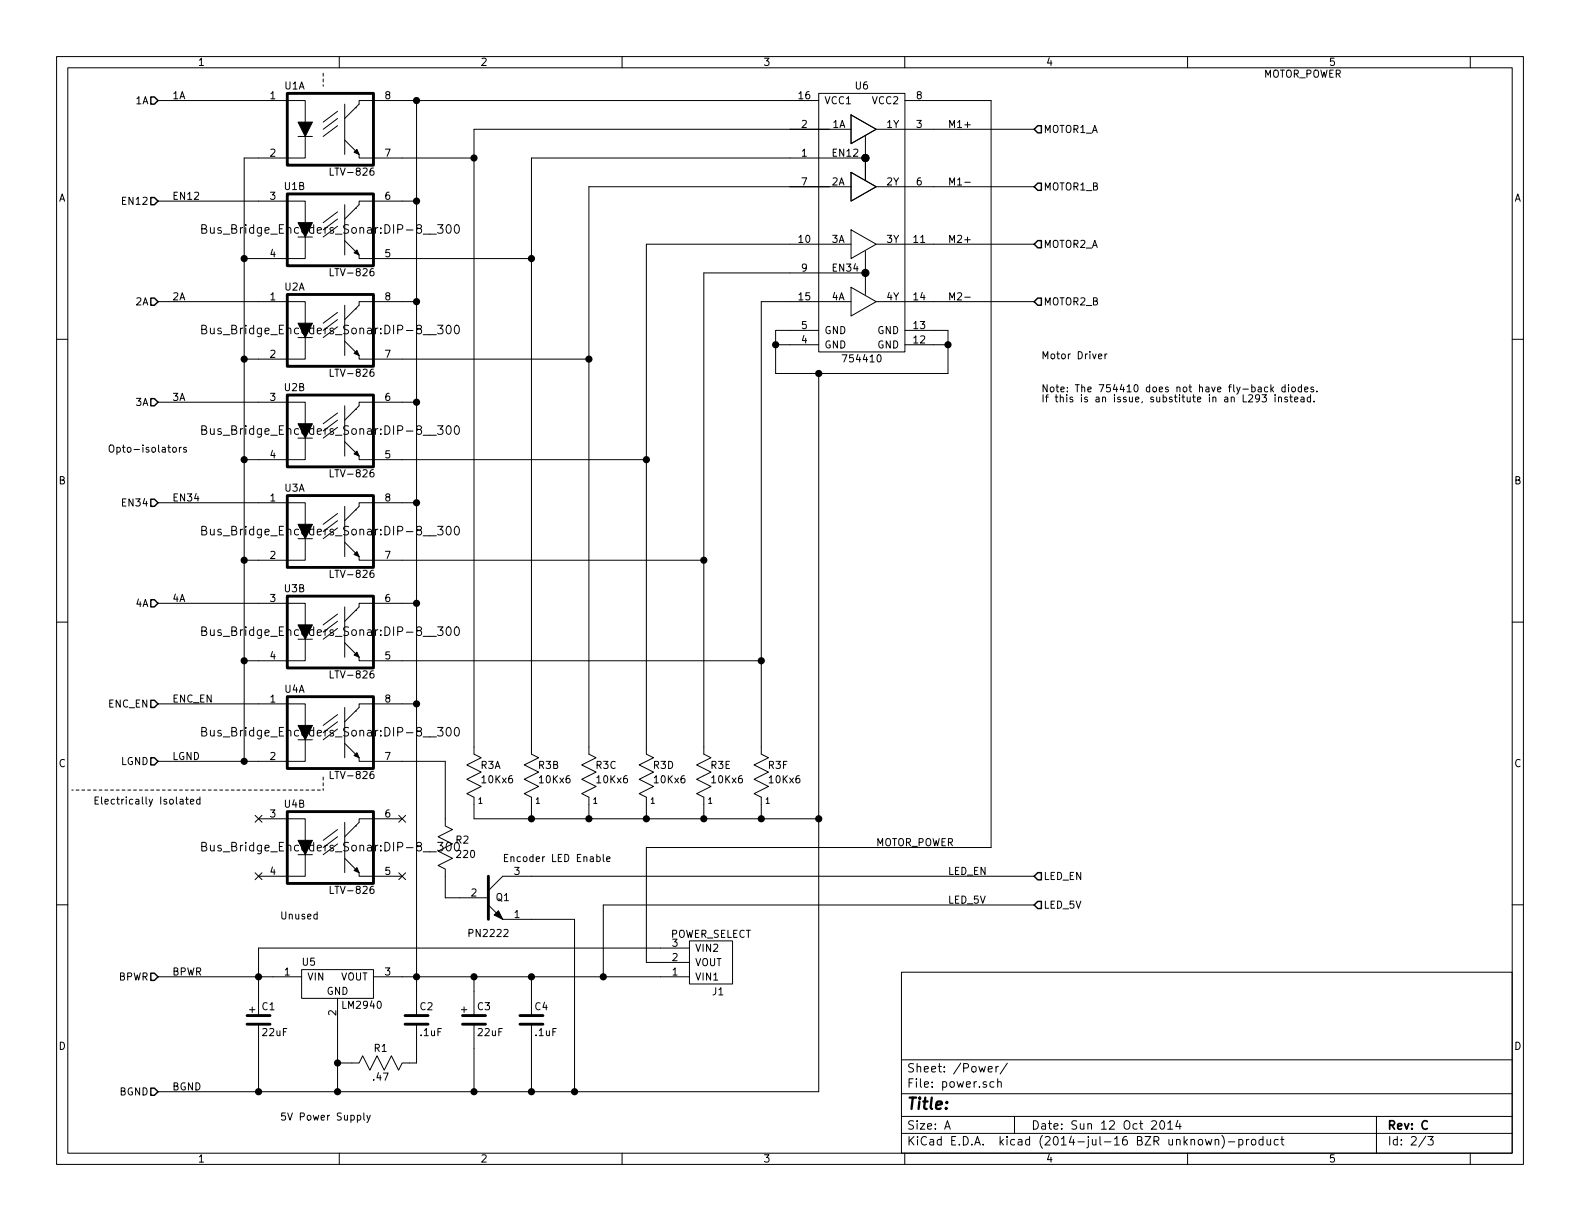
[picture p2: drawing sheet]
EESchema Schematic File Version 2
LIBS:bus_bridge_encoders_sonar
LIBS:power
LIBS:device
LIBS:transistors
LIBS:conn
LIBS:linear
LIBS:regul
LIBS:74xx
LIBS:cmos4000
LIBS:adc-dac
LIBS:memory
LIBS:xilinx
LIBS:special
LIBS:microcontrollers
LIBS:dsp
LIBS:microchip
LIBS:analog_switches
LIBS:motorola
LIBS:texas
LIBS:intel
LIBS:audio
LIBS:interface
LIBS:digital-audio
LIBS:philips
LIBS:display
LIBS:cypress
LIBS:siliconi
LIBS:opto
LIBS:atmel
LIBS:contrib
LIBS:valves
LIBS:bus_bridge_encoders_sonar-cache
EELAYER 25 0
EELAYER END
$Descr A 11000 8500
encoding utf-8
Sheet 2 3
Title ""
Date "Sun 12 Oct 2014"
Rev "C"
Comp ""
Comment1 ""
Comment2 ""
Comment3 ""
Comment4 ""
$EndDescr
Text Label 1200 6800 0    50   ~ 0
BPWR
Text Label 1200 7600 0    50   ~ 0
BGND
$Comp
L VOLTAGE_REGULATOR U5
U 1 1
P 2350 6850
F 0 "U5" H 2150 7000 50  0000 C CNN
F 1 "LM2940" H 2375 6700 50  0000 L CNN
F 2 "Bus_Bridge_Encoders_Sonar:TO-220_Neutral123_Horizontal_LargePads" H 2350 6900 60  0001 C CNN
F 3 "" H 2350 6900 60  0000 C CNN
	1    2350 6850
	1    0    0    -1  
$EndComp
$Comp
L C_VERT C1
U 1 1
P 1800 7100
F 0 "C1" H 1820 7190 50  0000 L CNN
F 1 "22uF" H 1820 7010 50  0000 L CNN
F 2 "Bus_Bridge_Encoders_Sonar:Capacitor3MMDiscRM2.5" H 1838 6950 30  0001 C CNN
F 3 "" H 1800 7100 60  0000 C CNN
	1    1800 7100
	1    0    0    -1  
$EndComp
$Comp
L C_VERT C2
U 1 1
P 2900 7100
F 0 "C2" H 2920 7190 50  0000 L CNN
F 1 ".1uF" H 2920 7010 50  0000 L CNN
F 2 "Bus_Bridge_Encoders_Sonar:Capacitor4x3RM2-5_RevB" H 2938 6950 30  0001 C CNN
F 3 "" H 2900 7100 60  0000 C CNN
	1    2900 7100
	1    0    0    -1  
$EndComp
$Comp
L R_HORIZ R1
U 1 1
P 2650 7400
F 0 "R1" H 2650 7500 50  0000 C CNN
F 1 ".47" H 2650 7300 50  0000 C CNN
F 2 "Bus_Bridge_Encoders_Sonar:Pin_Header_Straight_1x02" H 2675 7400 60  0001 C CNN
F 3 "" H 2675 7400 60  0000 C CNN
	1    2650 7400
	1    0    0    -1  
$EndComp
$Comp
L C_VERT C3
U 1 1
P 3300 7100
F 0 "C3" H 3320 7190 50  0000 L CNN
F 1 "22uF" H 3320 7010 50  0000 L CNN
F 2 "Bus_Bridge_Encoders_Sonar:Capacitor3MMDiscRM2.5" H 3338 6950 30  0001 C CNN
F 3 "" H 3300 7100 60  0000 C CNN
	1    3300 7100
	1    0    0    -1  
$EndComp
$Comp
L POWER_SELECT J1
U 1 1
P 4950 6700
F 0 "J1" H 4900 6900 50  0000 C CNN
F 1 "POWER_SELECT" H 4950 6500 50  0000 C CNN
F 2 "Bus_Bridge_Encoders_Sonar:Pin_Header_Straight_1x03" H 4950 6700 60  0001 C CNN
F 3 "" H 4950 6700 60  0000 C CNN
	1    4950 6700
	-1   0    0    1   
$EndComp
$Comp
L OPTO_ISOLATOR U1
U 1 1
P 2300 900
F 0 "U1" H 2050 1200 50  0000 C CNN
F 1 "LTV-826" H 2450 600 50  0000 C CNN
F 2 "Bus_Bridge_Encoders_Sonar:DIP-8__300" H 2300 900 60  0001 C CNN
F 3 "" H 2300 900 60  0000 C CNN
	1    2300 900 
	1    0    0    -1  
$EndComp
Text Label 8800 550  0    50   ~ 0
MOTOR_POWER
$Comp
L C_VERT C4
U 1 1
P 3700 7100
F 0 "C4" H 3720 7190 50  0000 L CNN
F 1 ".1uF" H 3720 7010 50  0000 L CNN
F 2 "Bus_Bridge_Encoders_Sonar:Capacitor4x3RM2-5_RevB" H 3738 6950 30  0001 C CNN
F 3 "" H 3700 7100 60  0000 C CNN
	1    3700 7100
	1    0    0    -1  
$EndComp
Text Label 6600 900  0    50   ~ 0
M1+
Text Label 6600 1300 0    50   ~ 0
M1-
Text Label 6600 1700 0    50   ~ 0
M2+
Text Label 6600 2100 0    50   ~ 0
M2-
Text Notes 1725 7050 0    50   ~ 0
+
Text Notes 3200 7050 0    50   ~ 0
+
$Comp
L R_VERT_SIP7 R3
U 1 1
P 3300 5400
F 0 "R3" H 3345 5470 50  0000 L CNN
F 1 "10Kx6" H 3345 5370 50  0000 L CNN
F 2 "Bus_Bridge_Encoders_Sonar:Pin_Header_Straight_1x07" H 3300 5400 50  0001 C CNN
F 3 "" H 3300 5400 50  0000 C CNN
	1    3300 5400
	1    0    0    -1  
$EndComp
$Comp
L R_VERT_SIP7 R3
U 2 1
P 3700 5400
F 0 "R3" H 3745 5470 50  0000 L CNN
F 1 "10Kx6" H 3745 5370 50  0000 L CNN
F 2 "Bus_Bridge_Encoders_Sonar:Pin_Header_Straight_1x07" H 3700 5400 50  0001 C CNN
F 3 "" H 3700 5400 50  0000 C CNN
	2    3700 5400
	1    0    0    -1  
$EndComp
$Comp
L R_VERT_SIP7 R3
U 3 1
P 4100 5400
F 0 "R3" H 4145 5470 50  0000 L CNN
F 1 "10Kx6" H 4145 5370 50  0000 L CNN
F 2 "Bus_Bridge_Encoders_Sonar:Pin_Header_Straight_1x07" H 4100 5400 50  0001 C CNN
F 3 "" H 4100 5400 50  0000 C CNN
	3    4100 5400
	1    0    0    -1  
$EndComp
$Comp
L R_VERT_SIP7 R3
U 4 1
P 4500 5400
F 0 "R3" H 4545 5470 50  0000 L CNN
F 1 "10Kx6" H 4545 5370 50  0000 L CNN
F 2 "Bus_Bridge_Encoders_Sonar:Pin_Header_Straight_1x07" H 4500 5400 50  0001 C CNN
F 3 "" H 4500 5400 50  0000 C CNN
	4    4500 5400
	1    0    0    -1  
$EndComp
$Comp
L R_VERT_SIP7 R3
U 5 1
P 4900 5400
F 0 "R3" H 4945 5470 50  0000 L CNN
F 1 "10Kx6" H 4945 5370 50  0000 L CNN
F 2 "Bus_Bridge_Encoders_Sonar:Pin_Header_Straight_1x07" H 4900 5400 50  0001 C CNN
F 3 "" H 4900 5400 50  0000 C CNN
	5    4900 5400
	1    0    0    -1  
$EndComp
$Comp
L R_VERT_SIP7 R3
U 6 1
P 5300 5400
F 0 "R3" H 5345 5470 50  0000 L CNN
F 1 "10Kx6" H 5345 5370 50  0000 L CNN
F 2 "Bus_Bridge_Encoders_Sonar:Pin_Header_Straight_1x07" H 5300 5400 50  0001 C CNN
F 3 "" H 5300 5400 50  0000 C CNN
	6    5300 5400
	1    0    0    -1  
$EndComp
$Comp
L 754410 U6
U 1 1
P 6000 1500
F 0 "U6" H 6000 2400 50  0000 C CNN
F 1 "754410" H 6000 500 50  0000 C CNN
F 2 "Bus_Bridge_Encoders_Sonar:DIP-16__300" H 5975 75  60  0001 C CNN
F 3 "" H 5975 75  60  0000 C CNN
	1    6000 1500
	1    0    0    -1  
$EndComp
NoConn ~ 1800 5700
NoConn ~ 1800 6100
NoConn ~ 2800 5700
NoConn ~ 2800 6100
Text HLabel 1100 700  0    50   Input ~ 0
1A
$Comp
L OPTO_ISOLATOR U1
U 2 1
P 2300 1600
F 0 "U1" H 2050 1900 50  0000 C CNN
F 1 "LTV-826" H 2450 1300 50  0000 C CNN
F 2 "Bus_Bridge_Encoders_Sonar:DIP-8__300" H 2300 1600 60  0000 C CNN
F 3 "" H 2300 1600 60  0000 C CNN
	2    2300 1600
	1    0    0    -1  
$EndComp
$Comp
L OPTO_ISOLATOR U2
U 1 1
P 2300 2300
F 0 "U2" H 2050 2600 50  0000 C CNN
F 1 "LTV-826" H 2450 2000 50  0000 C CNN
F 2 "Bus_Bridge_Encoders_Sonar:DIP-8__300" H 2300 2300 60  0000 C CNN
F 3 "" H 2300 2300 60  0000 C CNN
	1    2300 2300
	1    0    0    -1  
$EndComp
$Comp
L OPTO_ISOLATOR U2
U 2 1
P 2300 3000
F 0 "U2" H 2050 3300 50  0000 C CNN
F 1 "LTV-826" H 2450 2700 50  0000 C CNN
F 2 "Bus_Bridge_Encoders_Sonar:DIP-8__300" H 2300 3000 60  0000 C CNN
F 3 "" H 2300 3000 60  0000 C CNN
	2    2300 3000
	1    0    0    -1  
$EndComp
$Comp
L OPTO_ISOLATOR U3
U 1 1
P 2300 3700
F 0 "U3" H 2050 4000 50  0000 C CNN
F 1 "LTV-826" H 2450 3400 50  0000 C CNN
F 2 "Bus_Bridge_Encoders_Sonar:DIP-8__300" H 2300 3700 60  0000 C CNN
F 3 "" H 2300 3700 60  0000 C CNN
	1    2300 3700
	1    0    0    -1  
$EndComp
$Comp
L OPTO_ISOLATOR U3
U 2 1
P 2300 4400
F 0 "U3" H 2050 4700 50  0000 C CNN
F 1 "LTV-826" H 2450 4100 50  0000 C CNN
F 2 "Bus_Bridge_Encoders_Sonar:DIP-8__300" H 2300 4400 60  0000 C CNN
F 3 "" H 2300 4400 60  0000 C CNN
	2    2300 4400
	1    0    0    -1  
$EndComp
$Comp
L OPTO_ISOLATOR U4
U 1 1
P 2300 5100
F 0 "U4" H 2050 5400 50  0000 C CNN
F 1 "LTV-826" H 2450 4800 50  0000 C CNN
F 2 "Bus_Bridge_Encoders_Sonar:DIP-8__300" H 2300 5100 60  0000 C CNN
F 3 "" H 2300 5100 60  0000 C CNN
	1    2300 5100
	1    0    0    -1  
$EndComp
$Comp
L OPTO_ISOLATOR U4
U 2 1
P 2300 5900
F 0 "U4" H 2050 6200 50  0000 C CNN
F 1 "LTV-826" H 2450 5600 50  0000 C CNN
F 2 "Bus_Bridge_Encoders_Sonar:DIP-8__300" H 2300 5900 60  0000 C CNN
F 3 "" H 2300 5900 60  0000 C CNN
	2    2300 5900
	1    0    0    -1  
$EndComp
Text HLabel 1100 1400 0    50   Input ~ 0
EN12
Text HLabel 1100 2100 0    50   Input ~ 0
2A
Text HLabel 1100 2800 0    50   Input ~ 0
3A
Text HLabel 1100 3500 0    50   Input ~ 0
EN34
Text HLabel 1100 4200 0    50   Input ~ 0
4A
Text HLabel 1100 4900 0    50   Input ~ 0
ENC_EN
Text HLabel 1100 5300 0    50   Input ~ 0
LGND
Text HLabel 1100 6800 0    50   Input ~ 0
BPWR
Text HLabel 1100 7600 0    50   Input ~ 0
BGND
$Comp
L NPN Q1
U 1 1
P 3400 6250
F 0 "Q1" H 3500 6250 50  0000 C CNN
F 1 "PN2222" H 3400 6000 50  0000 C CNN
F 2 "Bus_Bridge_Encoders_Sonar:TO92_123" H 3400 6250 60  0001 C CNN
F 3 "" H 3400 6250 60  0000 C CNN
	1    3400 6250
	1    0    0    -1  
$EndComp
$Comp
L R_VERT R2
U 1 1
P 3100 5900
F 0 "R2" H 3170 5950 50  0000 L CNN
F 1 "220" H 3170 5850 50  0000 L CNN
F 2 "Bus_Bridge_Encoders_Sonar:Pin_Header_Straight_1x02" H 3100 5950 60  0001 C CNN
F 3 "" H 3100 5950 60  0000 C CNN
	1    3100 5900
	1    0    0    -1  
$EndComp
Text HLabel 7200 900  2    50   Input ~ 0
MOTOR1_A
Text HLabel 7200 1300 2    50   Input ~ 0
MOTOR1_B
Text HLabel 7200 1700 2    50   Input ~ 0
MOTOR2_A
Text HLabel 7200 2100 2    50   Input ~ 0
MOTOR2_B
Text HLabel 7200 6100 2    50   Input ~ 0
LED_EN
Text Label 1200 5300 0    50   ~ 0
LGND
Text Label 1200 4900 0    50   ~ 0
ENC_EN
Text Label 1200 4200 0    50   ~ 0
4A
Text Label 1200 3500 0    50   ~ 0
EN34
Text Label 1200 2800 0    50   ~ 0
3A
Text Label 1200 2100 0    50   ~ 0
2A
Text Label 1200 1400 0    50   ~ 0
EN12
Text Label 1200 700  0    50   ~ 0
1A
Text Label 6600 6100 0    50   ~ 0
LED_EN
Text HLabel 7200 6300 2    50   Input ~ 0
LED_5V
Connection ~ 1800 7600
Connection ~ 2900 700 
Wire Wire Line
	2900 2100 2800 2100
Connection ~ 1700 4600
Wire Wire Line
	1800 7600 1800 7300
Connection ~ 1700 1800
Wire Wire Line
	1800 1800 1700 1800
Connection ~ 1700 2500
Wire Wire Line
	1700 2500 1800 2500
Connection ~ 1700 3200
Wire Wire Line
	1700 3200 1800 3200
Connection ~ 1700 3900
Wire Wire Line
	1700 3900 1800 3900
Wire Wire Line
	1700 1100 1800 1100
Wire Wire Line
	1800 4200 1100 4200
Wire Wire Line
	1100 3500 1800 3500
Wire Wire Line
	1100 2800 1800 2800
Wire Wire Line
	1100 2100 1800 2100
Wire Wire Line
	1100 1400 1800 1400
Wire Wire Line
	1100 700  1800 700 
Connection ~ 4100 2500
Connection ~ 4500 3200
Wire Wire Line
	3300 900  3300 5200
Wire Wire Line
	3300 5700 3300 5600
Wire Wire Line
	4100 2500 2800 2500
Wire Wire Line
	4500 3200 2800 3200
Wire Wire Line
	5500 1700 4500 1700
Connection ~ 2900 3500
Wire Wire Line
	2900 3500 2800 3500
Connection ~ 2900 2800
Wire Wire Line
	2900 2800 2800 2800
Connection ~ 2900 2100
Connection ~ 2900 1400
Wire Wire Line
	2900 1400 2800 1400
Wire Wire Line
	2800 700  5500 700 
Wire Wire Line
	2900 700  2900 6900
Wire Wire Line
	2900 4200 2800 4200
Wire Wire Line
	4900 1900 5500 1900
Wire Wire Line
	5300 2100 5500 2100
Connection ~ 3300 6800
Connection ~ 6600 2400
Wire Wire Line
	6600 2300 6500 2300
Connection ~ 3700 5700
Connection ~ 4100 5700
Wire Wire Line
	3700 5700 3700 5600
Connection ~ 4500 5700
Wire Wire Line
	4100 5700 4100 5600
Wire Wire Line
	4500 5700 4500 5600
Wire Wire Line
	2800 6800 4600 6800
Wire Wire Line
	3300 7600 3300 7300
Connection ~ 2900 6800
Wire Wire Line
	2900 7400 2900 7300
Wire Wire Line
	2850 7400 2900 7400
Connection ~ 2350 7400
Connection ~ 1800 6800
Wire Wire Line
	1100 6800 1900 6800
Wire Wire Line
	1700 4600 1800 4600
Wire Wire Line
	5500 900  3300 900 
Wire Wire Line
	5500 2300 5400 2300
Connection ~ 5400 2400
Wire Wire Line
	5300 2100 5300 5200
Connection ~ 5300 4600
Wire Wire Line
	2800 4600 5300 4600
Wire Wire Line
	2800 3900 4900 3900
Connection ~ 4900 3900
Wire Wire Line
	4900 1900 4900 5200
Wire Wire Line
	4500 1700 4500 5200
Wire Wire Line
	4100 1300 4100 5200
Wire Wire Line
	6600 2600 6600 2300
Wire Wire Line
	1100 5300 1800 5300
Connection ~ 1700 5300
Wire Wire Line
	1700 1100 1700 5300
Wire Wire Line
	1800 4900 1100 4900
Wire Wire Line
	5500 2400 5400 2400
Wire Wire Line
	6600 2400 6500 2400
Connection ~ 5300 5700
Wire Wire Line
	2900 4900 2800 4900
Connection ~ 2900 4200
Wire Wire Line
	5400 2300 5400 2600
Connection ~ 4900 5700
Wire Wire Line
	4900 5700 4900 5600
Wire Wire Line
	5300 5700 5300 5600
Connection ~ 3300 1100
Wire Wire Line
	2800 1100 3300 1100
Wire Wire Line
	3700 1100 3700 5200
Connection ~ 3700 1800
Wire Wire Line
	3700 1800 2800 1800
Wire Wire Line
	5500 1100 3700 1100
Wire Wire Line
	5500 1300 4100 1300
Wire Wire Line
	5700 7600 5700 2600
Connection ~ 5700 2600
Wire Wire Line
	5400 2600 6600 2600
Wire Wire Line
	1100 7600 5700 7600
Wire Wire Line
	2350 7150 2350 7600
Connection ~ 2350 7600
Wire Wire Line
	2350 7400 2450 7400
Wire Wire Line
	3300 6800 3300 6900
Wire Wire Line
	1800 6600 1800 6900
Connection ~ 3300 7600
Connection ~ 2900 4900
Wire Wire Line
	3700 6800 3700 6900
Wire Wire Line
	3700 7300 3700 7600
Connection ~ 3700 7600
Wire Wire Line
	3300 5700 5700 5700
Connection ~ 5700 5700
Connection ~ 3700 6800
Wire Wire Line
	4600 6600 1800 6600
Wire Wire Line
	4600 6700 4500 6700
Wire Wire Line
	4500 6700 4500 5900
Wire Wire Line
	4500 5900 6900 5900
Wire Wire Line
	6900 5900 6900 700 
Wire Wire Line
	6900 700  6500 700 
Wire Wire Line
	2800 5300 3100 5300
Wire Wire Line
	3100 5300 3100 5700
Wire Wire Line
	3200 6250 3100 6250
Wire Wire Line
	3100 6250 3100 6100
Wire Wire Line
	3700 6400 4000 6400
Wire Wire Line
	4000 6400 4000 7600
Connection ~ 4000 7600
Wire Wire Line
	6500 900  7200 900 
Wire Wire Line
	7200 1300 6500 1300
Wire Wire Line
	6500 1700 7200 1700
Wire Wire Line
	3700 6100 7200 6100
Wire Wire Line
	7200 6300 4200 6300
Wire Wire Line
	4200 6300 4200 6800
Connection ~ 4200 6800
Wire Wire Line
	7200 2100 6500 2100
Wire Notes Line
	500  5500 2250 5500
Wire Notes Line
	2250 5500 2250 5400
Wire Notes Line
	2250 600  2250 500 
Text Notes 650  5600 0    50   ~ 0
Electrically Isolated
Text Notes 1950 6400 0    50   ~ 0
Unused
Text Notes 1950 7800 0    50   ~ 0
5V Power Supply
Text Notes 3500 6000 0    50   ~ 0
Encoder LED Enable
Text Notes 750  3150 0    50   ~ 0
Opto-isolators
Text Notes 7250 2500 0    50   ~ 0
Motor Driver
Text Notes 7250 2800 0    50   ~ 0
Note: The 754410 does not have fly-back diodes.\nIf this is an issue, substitute in an L293 instead.
Text Label 6600 6300 0    50   ~ 0
LED_5V
Text Label 6100 5900 0    50   ~ 0
MOTOR_POWER
$EndSCHEMATC
